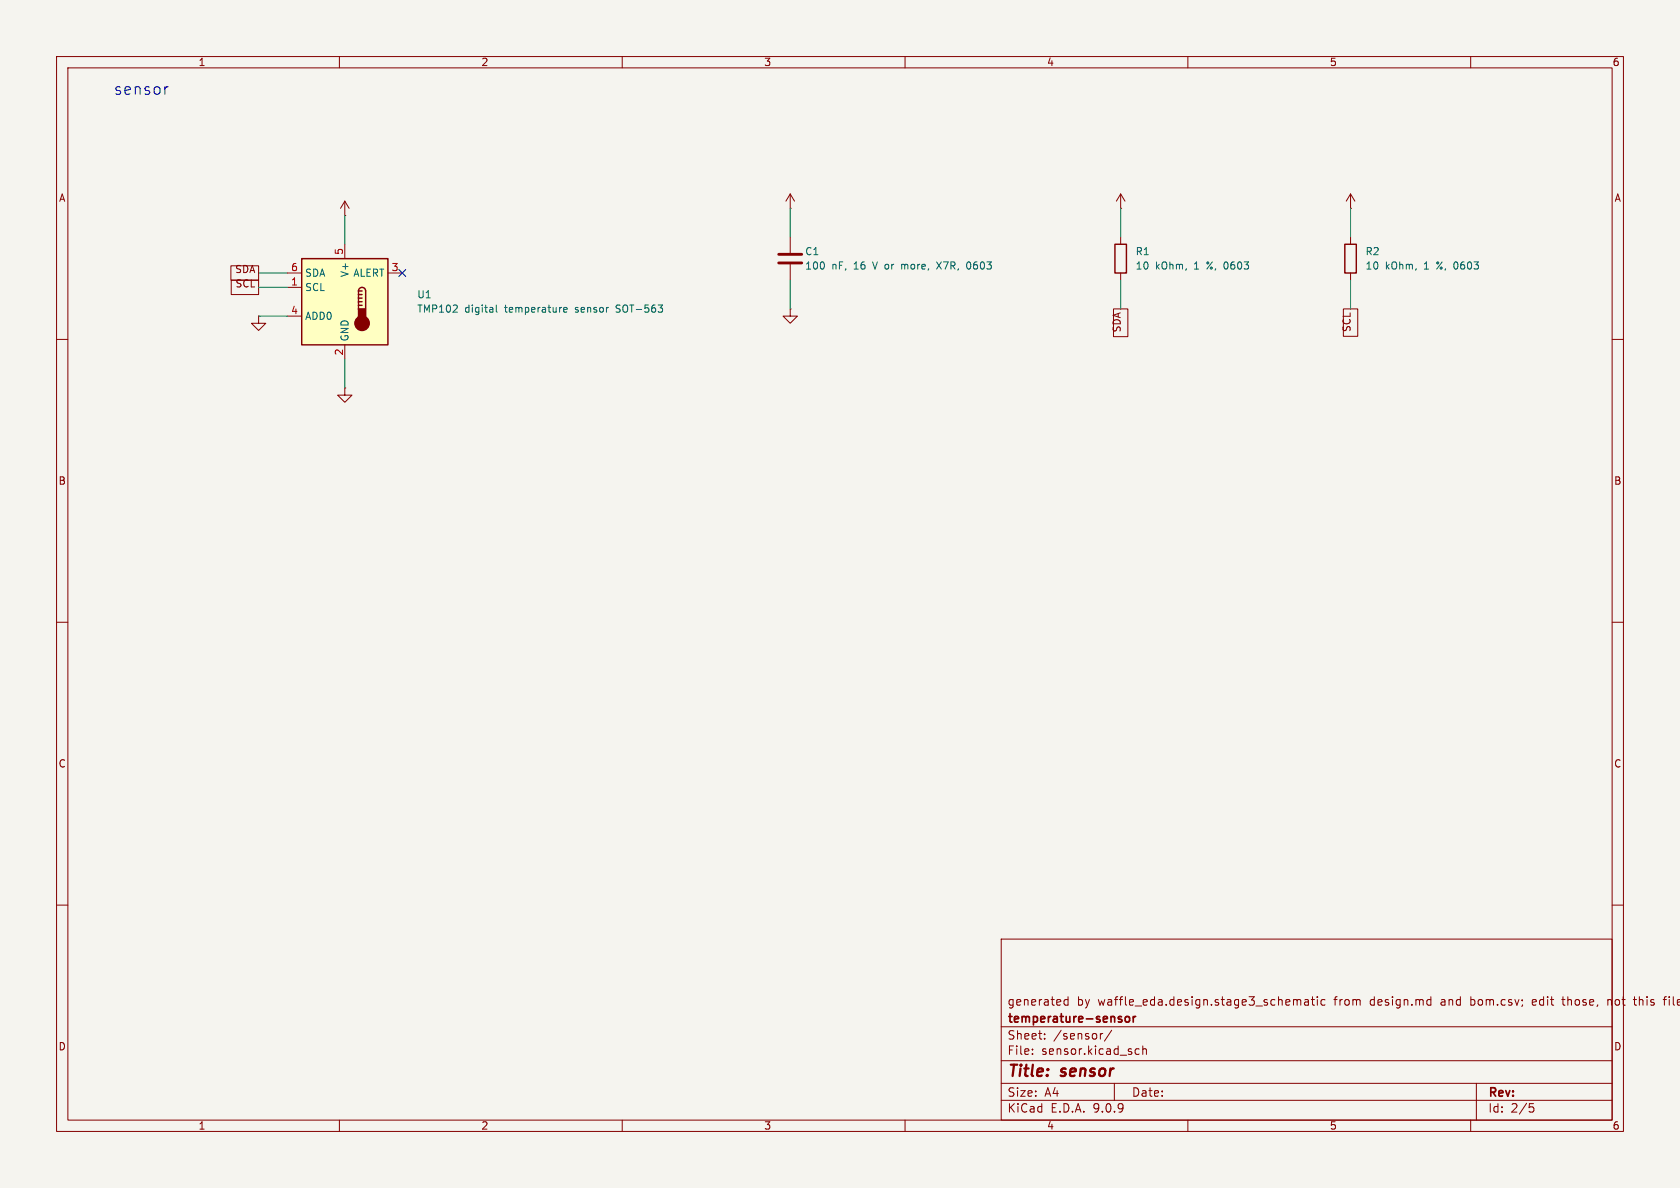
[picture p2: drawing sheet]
<svg xmlns="http://www.w3.org/2000/svg" width="297mm" height="210mm" viewBox="0 0 297 210" stroke-linecap="round" stroke-linejoin="round" font-family="sans-serif">
<path d="M0 0h297v210h-297z" fill="#f5f4ef" stroke="#f5f4ef" stroke-width=".18"/>
<g fill="none" stroke="#840000" stroke-width=".18">
<path d="M10 10h277v190h-277zM12 12h273v186h-273zM60 10v2M110 10v2M160 10v2M210 10v2M260 10v2M61 38.1h.1M61 35.6l-.8 1.2M61 35.6l.7 1.2M61 35.6v2.5M198.1 36.8h.1"/>
<path d="M198.1 34.3l-.7 1.3M198.1 34.3l.8 1.3M198.1 34.3v2.5M238.8 36.8h.1M238.8 34.3l-.8 1.3M238.8 34.3l.7 1.3M238.8 34.3v2.5M198.1 41.9v1.3M198.1 48.3v1.2M238.8 41.9v1.3M238.8 48.3v1.2M10 60h2"/>
<path d="M285 60h2M10 110h2M285 110h2M10 160h2M177 166h108v32h-108zM188.8 176.2v1.5M188.8 176.8l-.4-.1-.3 .3v.4l.1 .2h.6M229.1 176.7l.2 .2M229.3 176.9l.2-.2 .4 .1 .1 .9M229.3 176.9v.8M230.7 176.8h.5l.1 .9M231.3 177.1h-.5a.29 .29 0 0 0-.2 .3 .29 .29 0 0 0 .2 .3l.5-.1"/>
<path d="M231.8 176.7h.6M232 176.2v1.3l.4 .2M232.9 176.2v.1M232.9 176.7v1M234.2 176.8l-.4-.1-.3 .3v.4l.2 .2h.5M252.5 176.7l.5 .1M253 177.6l-.5 .1M253 176.2v1.5M271 176.8v.8M271.6 177.1l-.7 .1M276.1 176.7h.6M276.3 176.2v1.3l.2 .2"/>
<path d="M284.2 176.7v1M284.7 176.7l-.5 .1M285 160h2M288.7 176.7h.6M289 176.2v1.3l.3 .2M294 176.7h.6M294.6 176.2l-.4 .2v1.3M60 198v2M110 198v2M160 198v2M177 194.5h108M177 191.5h108"/>
<path d="M177 187.5h108M177 181.5h108M182.5 186.3v.1M182.5 185.5v.1M184.7 183.6v.1M184.7 182.8v.1M194.5 182.7v1M195 182.7l-.3 .1-.2 .2M196.5 182.1l-1.3 2M197 191.5v3M200.8 186.3h.6M200.8 185.5h.6"/>
<path d="M202 185.5l.2-.1 .4 .1 .1 .9M202 184.9v1.5M210 198v2M260 198v2M261 191.5v6.5M270.4 195.1h.7M270.5 195.7h.4l.3 .3-.2 .5-.5 .1"/>
</g>
<path d="M199.1 179.8l.3-.1 .3 .3v.4l-.3 .3-.3-.1-.2-.2v-.4zM200.3 179.7v1M200.8 179.7l-.3 .1-.2 .2M198.3 180.3v.3" fill="none" stroke="#840000" stroke-width=".3"/>
<path d="M197.1 43.2h2v5.1h-2zM237.7 43.2h2.1v5.1h-2.1z" fill="none" stroke="#840000" stroke-width=".25"/>
<path d="M53.3 45.7h15.3v15.3h-15.3z" fill="#ffffc2"/>
<path d="M53.3 45.7h15.3v15.3h-15.3zM63.4 51.4a.64 .64 0 0 1 .6-.6 .64 .64 0 0 1 .6 .6v3.2M63.4 51.4v3.2M63.4 51.4h.6M63.4 52.1h.6M63.4 52.7h.6M63.4 53.3h.6M63.4 54h.6" fill="none" stroke="#840000" stroke-width=".25"/>
<g fill="#840000" stroke="#840000" stroke-width=".25">
<path d="M63.4 54.6h1.2v1.9h-1.2z"/>
<circle cx="64" cy="57.1" r="1.27"/>
</g>
<g fill="none" stroke="#840000" stroke-width=".18">
<path d="M139.7 36.8h.1M139.7 34.3l-.8 1.3M139.7 34.3l.8 1.3M139.7 34.3v2.5M40.8 47h4.9v2.5h-4.9zM40.9 49.5h4.8v2.6h-4.8zM45.7 55.9v1.3h1.3l-1.3 1.2-1.3-1.2h1.3M45.7 55.9h.1M50.8 48.3h2.5M50.8 50.8h2.5M50.8 55.9h2.5M61 43.2v2.5"/>
<path d="M68.6 48.3h2.5M139.7 54.6v1.3h1.3l-1.3 1.3-1.3-1.3h1.3M139.7 54.6h.1M139.7 41.9v2.8M139.7 46.7v2.8M196.8 54.6h2.6v4.9h-2.6zM237.5 54.6h2.5v4.9h-2.5zM61 68.6v1.3h1.2l-1.2 1.2-1.3-1.2h1.3M61 68.6h.1M61 61v2.5"/>
</g>
<path d="M87.7 53.9v1.1l.2 .2M99.7 54.8l.6-.2-.1-.2-.4-.1-.1 .2v.6h.5M116.3 53.9h.8l-.4 .5M117.1 54.5v.6M159.4 46.7v.9M159.6 46.7l-.2 .1M165.6 46.3l.8 1.3M166.4 46.3l-.8 1.3M170.9 47.1l.2 .4h.3M171.4 46.4h-.3l-.2 .4" fill="none" stroke="#006464" stroke-width=".18"/>
<path d="M137.7 45h4M137.7 46.5h4" fill="none" stroke="#840000" stroke-width=".51"/>
<path d="M61 38.1v5.1M139.7 36.8v5.1M198.1 36.8v5.1M238.8 36.8v5.1M45.7 55.9h5.1M45.7 50.8h5.1M45.7 48.3h5.1M139.7 49.5v5.1M198.1 49.5v5.1M238.8 49.5v5.1M61 63.5v5.1" fill="none" stroke="#009600" stroke-width=".18"/>
<path d="M70.5 47.7l1.2 1.2M71.7 47.7l-1.2 1.2" fill="none" stroke="#000084" stroke-width=".18"/>
<path d="M29.7 15.3l-.5 .2" fill="none" stroke="#0000c2" stroke-width=".18"/>
<text font-size="2.8" fill="#0000c2" x="20" y="17">sensor</text>
<g font-size="2.8" fill="#840000">
<text x="178" y="190.9">Title:</text>
<text x="187.7" y="190.9">sensor</text>
</g>
<g font-size="2.1" fill="#840000">
<text x="178" y="178">generated</text>
<text x="190.4" y="178">by</text>
<text x="194.2" y="178">waffle_eda.design.stage3_schematic</text>
<text x="236" y="178">from</text>
<text x="242.5" y="178">design.md</text>
<text x="255.1" y="178">and</text>
<text x="260.5" y="178">bom.csv;</text>
<text x="271.6" y="178">edit</text>
<text x="277.1" y="178">those,</text>
<text x="285.2" y="178">not</text>
<text x="290.1" y="178">this</text>
<text x="295.5" y="178">file</text>
<text x="178" y="184">Sheet:</text>
<text x="178" y="181.2">temperature-sensor</text>
<text x="186.2" y="184">/sensor/</text>
<text x="178" y="186.7">File:</text>
<text x="184.1" y="186.7">sensor.kicad_sch</text>
<text x="178" y="196.9">KiCad</text>
<text x="178" y="194.1">Size:</text>
<text x="184.7" y="194.1">A4</text>
<text x="185.7" y="196.9">E.D.A.</text>
<text x="193.3" y="196.9">9.0.9</text>
<text x="200" y="194.1">Date:</text>
<text x="263" y="194.3">Rev:</text>
<text x="263" y="196.9">Id:</text>
<text x="267.1" y="196.9">2/5</text>
</g>
<g font-size="1.8" fill="#840000">
<text x="35" y="11.9">1</text>
<text x="85" y="11.9">2</text>
<text x="135" y="11.9">3</text>
<text x="185" y="11.9">4</text>
<text x="235" y="11.9">5</text>
<text x="285" y="11.9">6</text>
<text x="10.3" y="35.9">A</text>
<text x="285.3" y="35.9">A</text>
<text x="41.5" y="48.4">SDA</text>
<text x="41.5" y="50.9">SCL</text>
<text x="198.2" y="58.9" transform="rotate(-90 198.2 58.9)">SDA</text>
<text x="238.9" y="58.8" transform="rotate(-90 238.9 58.8)">SCL</text>
<text x="10.3" y="85.9">B</text>
<text x="285.3" y="85.9">B</text>
<text x="10.3" y="135.9">C</text>
<text x="285.3" y="135.9">C</text>
<text x="10.3" y="185.9">D</text>
<text x="285.3" y="185.9">D</text>
<text x="35" y="199.9">1</text>
<text x="85" y="199.9">2</text>
<text x="135" y="199.9">3</text>
<text x="185" y="199.9">4</text>
<text x="235" y="199.9">5</text>
<text x="285" y="199.9">6</text>
</g>
<g font-size="1.8" fill="#a90000">
<text x="60.7" y="45.2" transform="rotate(-90 60.7 45.2)">5</text>
<text x="51.4" y="48">6</text>
<text x="51.4" y="50.5">1</text>
<text x="69.1" y="48">3</text>
<text x="51.4" y="55.6">4</text>
<text x="60.7" y="62.9" transform="rotate(-90 60.7 62.9)">2</text>
</g>
<g font-size="1.8" fill="#006464">
<text x="142.2" y="45.3">C1</text>
<text x="142.2" y="47.9">100</text>
<text x="147" y="47.9">nF,</text>
<text x="151.1" y="47.9">16</text>
<text x="154.7" y="47.9">V or</text>
<text x="160" y="47.9">more,</text>
<text x="166.5" y="47.9">X7R,</text>
<text x="172" y="47.9">0603</text>
<text x="200.7" y="45.3">R1</text>
<text x="200.7" y="47.9">10</text>
<text x="204.3" y="47.9">kOhm,</text>
<text x="211.2" y="47.9">1</text>
<text x="213.6" y="47.9">%, 0603</text>
<text x="241.3" y="45.3">R2</text>
<text x="241.3" y="47.9">10</text>
<text x="244.9" y="47.9">kOhm,</text>
<text x="251.9" y="47.9">1</text>
<text x="254.3" y="47.9">%, 0603</text>
<text x="53.8" y="49.1">SDA</text>
<text x="53.8" y="51.7">SCL</text>
<text x="61.8" y="49.1" transform="rotate(-90 61.8 49.1)">V+</text>
<text x="62.4" y="49.1">ALERT</text>
<text x="73.7" y="52.9">U1</text>
<text x="53.8" y="56.7">ADD0</text>
<text x="73.7" y="55.5">TMP102</text>
<text x="82.2" y="55.5">digital</text>
<text x="89.4" y="55.5">temperature</text>
<text x="102" y="55.5">sensor</text>
<text x="109.4" y="55.5">SOT-563</text>
<text x="61.8" y="60.5" transform="rotate(-90 61.8 60.5)">GND</text>
</g>
</svg>
